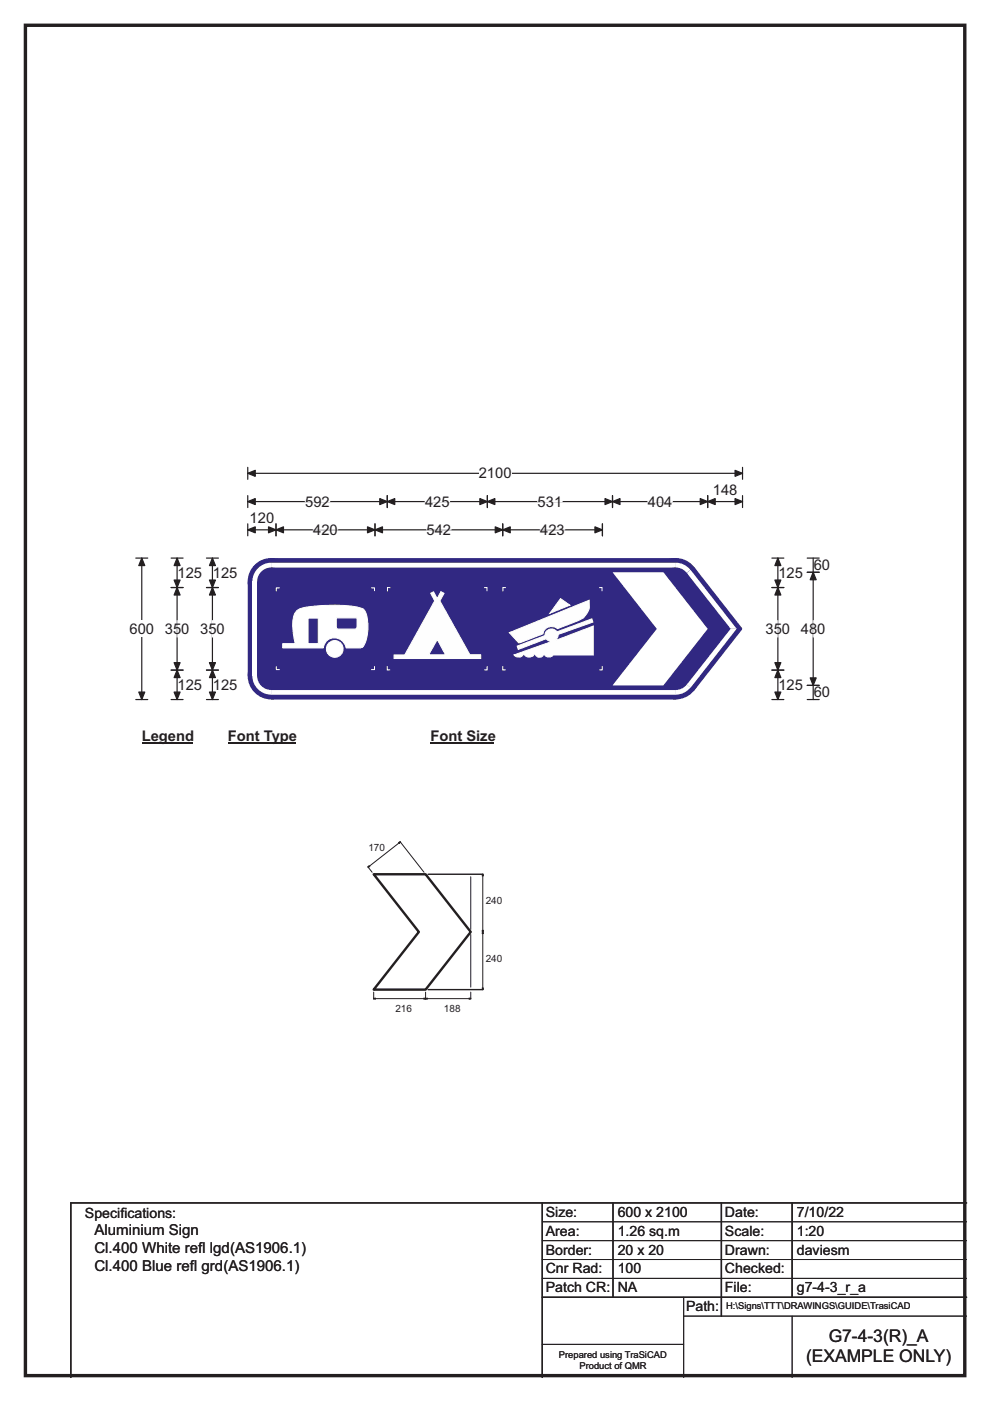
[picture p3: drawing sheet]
<svg xmlns="http://www.w3.org/2000/svg" width="210mm" height="297mm" viewBox="0 0 210 297" stroke-linecap="round" stroke-linejoin="round" font-family="sans-serif">
<path d="M5.4 5.4h199.2v286.3h-199.2z" fill="none" stroke="#231f20" stroke-width=".72"/>
<path d="M52.5 99.1v2.5M157.5 99.1v2.5M52.5 100.4h105" fill="none" stroke="#231f20" stroke-width=".25"/>
<g fill="#231f20" stroke="#231f20" stroke-width=".25">
<path d="M52.5 100.4l1.6-.7v1.3z" fill-rule="evenodd"/>
<path d="M155.9 99.7l1.6 .7-1.6 .6z" fill-rule="evenodd"/>
</g>
<path d="M101.6 98.6h6.9v3.5h-6.9z" fill="#fff"/>
<g fill="none" stroke="#231f20" stroke-width=".25">
<path d="M28.8 118.3h2.5M30.1 118.3v30M52.5 106.3h105M52.5 105.1v2.5M52.5 111.1v2.5M52.5 112.3h75.3M58.5 111.1v2.5M79.5 111.1v2.5M82.1 105.1v2.5M103.4 105.1v2.5M106.6 111.1v2.5M127.8 111.1v2.5"/>
<path d="M129.9 105.1v2.5M150.1 105.1v2.5M157.5 105.1v2.5M28.8 148.3h2.5"/>
</g>
<g fill="#231f20" stroke="#231f20" stroke-width=".25">
<path d="M82.1 106.3l1.6-.6v1.3z" fill-rule="evenodd"/>
<path d="M101.8 105.7l1.6 .6-1.6 .7z" fill-rule="evenodd"/>
<path d="M52.5 106.3l1.6-.6v1.3z" fill-rule="evenodd"/>
<path d="M80.6 105.7l1.5 .6-1.5 .7z" fill-rule="evenodd"/>
<path d="M103.4 106.3l1.6-.6v1.3z" fill-rule="evenodd"/>
<path d="M128.3 105.7l1.6 .6-1.6 .7z" fill-rule="evenodd"/>
<path d="M129.9 106.3l1.6-.6v1.3z" fill-rule="evenodd"/>
<path d="M148.5 105.7l1.6 .6-1.6 .7z" fill-rule="evenodd"/>
<path d="M150.1 106.3l1.6-.6v1.3z" fill-rule="evenodd"/>
<path d="M155.9 105.7l1.6 .6-1.6 .7z" fill-rule="evenodd"/>
<path d="M58.5 112.3l1.6-.6v1.3z" fill-rule="evenodd"/>
<path d="M77.9 111.7l1.6 .6-1.6 .7z" fill-rule="evenodd"/>
<path d="M52.5 112.3l1.6-.6v1.3z" fill-rule="evenodd"/>
<path d="M57 111.7l1.5 .6-1.5 .7z" fill-rule="evenodd"/>
<path d="M79.5 112.3l1.6-.6v1.3z" fill-rule="evenodd"/>
<path d="M105 111.7l1.6 .6-1.6 .7z" fill-rule="evenodd"/>
<path d="M106.6 112.3l1.6-.6v1.3z" fill-rule="evenodd"/>
<path d="M126.2 111.7l1.6 .6-1.6 .7z" fill-rule="evenodd"/>
<path d="M30.1 118.3l.6 1.6h-1.3z" fill-rule="evenodd"/>
<path d="M29.4 146.7h1.3l-.6 1.6z" fill-rule="evenodd"/>
</g>
<path d="M64.7 106.3h5.2M66.4 112.3h5.2M90.2 106.3h5.2M90.5 112.3h5.2M114 106.3h5.2M114.6 112.3h5.2M137.4 106.3h5.2" fill="none" stroke="#fff" stroke-width=".25"/>
<path d="M27.5 131.6h5.2v3.5h-5.2z" fill="#fff"/>
<g fill="none" stroke="#231f20" stroke-width=".25">
<path d="M36.3 118.3h2.5M37.6 118.3v30M43.8 118.3h2.5M45.1 118.3v30M163.7 118.3h2.6M165 118.3v30M171.2 118.3h2.6M172.5 118.3v30M36.3 124.6h2.5M43.8 124.6h2.5M163.7 124.6h2.6M171.2 121.3h2.6"/>
<path d="M36.3 142.1h2.5M36.3 148.3h2.5M43.8 142.1h2.5M43.8 148.3h2.5M163.7 142.1h2.6M163.7 148.3h2.6M171.2 148.3h2.6M171.2 145.3h2.6"/>
</g>
<g fill="#231f20" stroke="#231f20" stroke-width=".25">
<path d="M37.6 124.6l.6 1.6h-1.3z" fill-rule="evenodd"/>
<path d="M36.9 140.5h1.3l-.6 1.6z" fill-rule="evenodd"/>
<path d="M37.6 118.3l.6 1.6h-1.3z" fill-rule="evenodd"/>
<path d="M36.9 123h1.3l-.6 1.6z" fill-rule="evenodd"/>
<path d="M37.6 142.1l.6 1.6h-1.3z" fill-rule="evenodd"/>
<path d="M36.9 146.7h1.3l-.6 1.6z" fill-rule="evenodd"/>
<path d="M45.1 124.6l.6 1.6h-1.3z" fill-rule="evenodd"/>
<path d="M44.4 140.5h1.3l-.6 1.6z" fill-rule="evenodd"/>
<path d="M45.1 118.3l.6 1.6h-1.3z" fill-rule="evenodd"/>
<path d="M44.4 123h1.3l-.6 1.6z" fill-rule="evenodd"/>
<path d="M45.1 142.1l.6 1.6h-1.3z" fill-rule="evenodd"/>
<path d="M44.4 146.7h1.3l-.6 1.6z" fill-rule="evenodd"/>
<path d="M165 124.6l.6 1.6h-1.2z" fill-rule="evenodd"/>
<path d="M164.4 140.5h1.2l-.6 1.6z" fill-rule="evenodd"/>
<path d="M165 118.3l.6 1.6h-1.2z" fill-rule="evenodd"/>
<path d="M164.4 123h1.2l-.6 1.6z" fill-rule="evenodd"/>
<path d="M165 142.1l.6 1.6h-1.2z" fill-rule="evenodd"/>
<path d="M164.4 146.7h1.2l-.6 1.6z" fill-rule="evenodd"/>
<path d="M172.5 121.3l.6 1.6h-1.3z" fill-rule="evenodd"/>
<path d="M171.8 143.7h1.3l-.6 1.6z" fill-rule="evenodd"/>
</g>
<path d="M37.6 131.6v3.5M45.1 131.6v3.5M165 131.6v3.5M172.5 131.6v3.5" fill="none" stroke="#fff" stroke-width=".25"/>
<path d="M30.1 154.3h10.7v3.5h-10.7z" fill="#fff"/>
<path d="M30.1 157.6h10.7" fill="none" stroke="#231f20" stroke-width=".32"/>
<path d="M48.3 154.3h14.4v3.5h-14.4z" fill="#fff"/>
<path d="M48.3 157.6h14.4" fill="none" stroke="#231f20" stroke-width=".32"/>
<path d="M91.3 154.3h13.4v3.5h-13.4z" fill="#fff"/>
<path d="M91.3 157.6h13.4" fill="none" stroke="#231f20" stroke-width=".32"/>
<g fill="#fff">
<path d="M30.1 158.5h.8v3.5h-.8z"/>
<path d="M48.3 158.5h35.5v3.5h-35.5z"/>
<path d="M91.3 158.5h5.2v3.5h-5.2z"/>
</g>
<g fill="#312882">
<path d="M52.5 123.3l5-5h85.8l4 2 10.1 12.9v.3l-10.1 12.9-4 1.9h-85.8l-5-5z" fill-rule="evenodd"/>
<circle cx="57.5" cy="123.3" r="5"/>
<circle cx="57.5" cy="143.3" r="5"/>
<circle cx="143.3" cy="143.3" r="5"/>
<circle cx="157.2" cy="133.3" r=".24"/>
<circle cx="143.3" cy="123.3" r="5"/>
</g>
<g fill="#fff">
<path d="M57.5 119.3v1h85.9v-1zM57.5 120.3h85.9z" fill-rule="evenodd"/>
<path d="M54.7 120.5a4 4 0 0 1 2.8-1.2v4h-4a4 4 0 0 1 1.2-2.8z" fill-rule="evenodd"/>
</g>
<circle cx="57.5" cy="123.3" r="3" fill="#312882"/>
<path d="M53.5 123.3h1v20.1h-1z" fill="#fff"/>
<path d="M53.5 143.3h4v4a4 4 0 0 1-4-4z" fill-rule="evenodd" fill="#fff"/>
<circle cx="57.5" cy="143.3" r="3" fill="#312882"/>
<g fill="#fff">
<path d="M57.5 146.3v1h85.9v-1zM57.5 146.3h85.9z" fill-rule="evenodd"/>
<path d="M143.3 143.3l3.1 2.5a4 4 0 0 1-3.1 1.5z" fill-rule="evenodd"/>
</g>
<circle cx="143.3" cy="143.3" r="3" fill="#312882"/>
<g fill="#fff">
<path d="M155 133.3h1.2l-9.7 12.5-.8-.6z" fill-rule="evenodd"/>
<path d="M145.7 121.5l.8-.7 9.7 12.5h-1.2z" fill-rule="evenodd"/>
<path d="M143.3 119.3a4 4 0 0 1 3.1 1.5l-3.1 2.5z" fill-rule="evenodd"/>
</g>
<circle cx="143.3" cy="123.3" r="3" fill="#312882"/>
<g fill="#fff">
<path d="M129.9 121.3h10.8l9.4 12-9.4 12h-10.8l9.4-12z" fill-rule="evenodd"/>
<path d="M69.2 137.6a1.8 1.8 0 0 0 3.6 0 1.8 1.8 0 0 0-3.6 0zM62.9 129.6a6.8 6.8 0 0 0-.6 5.2l.3 1.7h-2.6v.9h8.6a2.43 2.43 0 0 1 2.4-2.2 2.43 2.43 0 0 1 2.4 2.2h3.1l.6-.3a8.9 8.9 0 0 0 .2-7.7l-.1-.1a3.6 3.6 0 0 0-2.5-.8 35.3 35.3 0 0 0-11 .5zM65.3 131h2.2v5.5h-2.2zM71.3 131v2l.4 .4h3.7l.3-.3v-2.1z" fill-rule="evenodd"/>
</g>
<g fill="none" stroke="#fff" stroke-width=".21">
<path d="M59.3 124.6h-.7v.7M62.9 129.6a8.3 8.3 0 0 1 4.3-1.1 23.4 23.4 0 0 1 9.6 .5 2.12 2.12 0 0 1 1.1 1.9 8.2 8.2 0 0 1-.9 6.2l-.7 .3h-2.9a2.43 2.43 0 0 0-2.4-2.2 2.43 2.43 0 0 0-2.4 2.2h-8.6v-.9h2.6l-.1-.8a9.9 9.9 0 0 1 0-5.7zM65.3 131h2.2v5.5h-2.2zM71.3 131h4.4v2.1l-.3 .3h-3.7l-.4-.4zM78.8 124.6h.6v.7M58.6 141.3v.7h.7M79.4 141.3v.7h-.6"/>
<circle cx="71" cy="137.6" r="1.78"/>
</g>
<path d="M91.3 125.8l.7-.3 .7 1.4 .8-1.5 .7 .4-.9 1.6 6.4 11.4h2.3v.8h-18.4v-.7h2.2l6.4-11.5z" fill-rule="evenodd" fill="#fefefe" stroke="#fefefe" stroke-width=".21"/>
<path d="M92.7 135.6l1.8 3.2h-3.6z" fill-rule="evenodd" fill="#2c2d81" stroke="#fefefe" stroke-width=".21"/>
<path d="M82.8 124.6h-.6v.8M102.7 124.6h.6v.8M107.3 124.6h-.6v.8M127.1 124.6h.6v.8M82.1 141.2v.8h.7M103.3 141.2v.8h-.6M106.6 141.2v.8h.6M127.7 141.2v.8h-.6" fill="none" stroke="#fefefe" stroke-width=".21"/>
<g fill="#fefefe" stroke="#fefefe" stroke-width=".21">
<path d="M108 134.1l17-6.8a3.8 3.8 0 0 1-2.4 4.3l-4.3 1.7a1.88 1.88 0 0 0-3.1 1.1l-5.2 1.9z" fill-rule="evenodd"/>
<path d="M118.9 126.9l2 1.4-4.3 1.7z" fill-rule="evenodd"/>
<path d="M109.7 137l5.9-2.2a1.38 1.38 0 0 1 1-1.4 1.38 1.38 0 0 1 1.5 .6l7.3-2.8 .4 .7-7.4 2.6v.3a1.58 1.58 0 0 1-.9 1.1l8.3-3.2v6.2h-8.2v-.2h-.2a1.08 1.08 0 0 1-1 .6 1.08 1.08 0 0 1-1-.6h-.2a.86 .86 0 0 1-.8 .7 .86 .86 0 0 1-.8-.7h-.3a1.15 1.15 0 0 1-1 .6 1.15 1.15 0 0 1-1.1-.6h-.2a1.1 1.1 0 0 1-1 .7 1.1 1.1 0 0 1-1-.5l8.1-2.9a1.41 1.41 0 0 1-1.3-.6l-5.9 2.3z" fill-rule="evenodd"/>
</g>
<path d="M90.8 185.4h11.6M90.8 209.8h11.6M115 255v37M130 255v20M153 255v24M168 255v20M205 255h-190v37M115 275h90" fill="none" stroke="#231f20" stroke-width=".3"/>
<g fill="none" stroke="#231f20" stroke-width=".21">
<path d="M84.8 178.4l.2 .2M78 183.7l.2 .3M78.9 184.9l-.8-1 6.8-5.4 5 6.4M99.8 185.9v11.2M99.8 198.1v11.2M102.3 185.4h.2M102.3 197.6h.2M102.4 185.4v24.4M79.3 210.3v1.6M90.3 210.3v1.6M99.8 210.3v1.6M99.8 211.7h-20.5"/>
<path d="M102.3 209.8h.2M115 259h90M115 263h90M115 267h90M115 271h90M145 279h60M145 275v17M168 279v13M115 285h30"/>
</g>
<g fill="#231f20" stroke="#231f20" stroke-width=".21">
<path d="M102.4 185.4l.1 .3h-.2z" fill-rule="evenodd"/>
<path d="M102.3 197.2h.2l-.1 .4z" fill-rule="evenodd"/>
<path d="M102.4 197.6l.1 .3h-.2z" fill-rule="evenodd"/>
<path d="M102.3 209.5h.2l-.1 .3z" fill-rule="evenodd"/>
<path d="M79.3 211.7l.3-.1v.3z" fill-rule="evenodd"/>
<path d="M89.9 211.6l.4 .1-.4 .2z" fill-rule="evenodd"/>
<path d="M90.3 211.7l.3-.1v.3z" fill-rule="evenodd"/>
<path d="M99.5 211.6l.3 .1-.3 .2z" fill-rule="evenodd"/>
<path d="M84.5 178.6l.4-.1-.2 .3z" fill-rule="evenodd"/>
<path d="M78.3 183.5l.1 .2-.3 .2z" fill-rule="evenodd"/>
</g>
<path d="M79.3 185.4h11l9.5 12.2-9.5 12.2h-11l9.5-12.2z" fill="none" stroke="#231f20" stroke-width=".51"/>
<g font-size="3.7" fill="#231f20">
<text x="175.8" y="284.4">G7-4-3(R)_A</text>
<text x="171" y="288.9">(EXAMPLE ONLY)</text>
</g>
<g font-size="3.2" fill="#231f20">
<text x="20" y="261.9">Aluminium Sign</text>
<text x="20" y="265.8">Cl.400 White ref</text>
<text x="20" y="269.6">Cl.400 Blue ref</text>
<text x="40.3" y="269.6">l grd(AS1906.1)</text>
<text x="42" y="265.8">l lgd(AS1906.1)</text>
</g>
<g font-size="3.1" fill="#231f20">
<text x="101.6" y="101.4">2100</text>
<text x="64.7" y="107.4">592</text>
<text x="90.2" y="107.4">425</text>
<text x="114" y="107.4">531</text>
<text x="137.4" y="107.4">404</text>
<text x="151.2" y="104.9">148</text>
<text x="53" y="110.9">120</text>
<text x="66.4" y="113.4">420</text>
<text x="90.5" y="113.4">542</text>
<text x="114.6" y="113.4">423</text>
<text x="37.7" y="122.5">125</text>
<text x="45.2" y="122.5">125</text>
<text x="165.1" y="122.5">125</text>
<text x="172.6" y="120.9">60</text>
<text x="27.5" y="134.4">600</text>
<text x="35" y="134.4">350</text>
<text x="42.5" y="134.4">350</text>
<text x="162.4" y="134.4">350</text>
<text x="169.9" y="134.4">480</text>
<text x="37.7" y="146.2">125</text>
<text x="45.2" y="146.2">125</text>
<text x="165.1" y="146.2">125</text>
<text x="172.6" y="147.9">60</text>
<text x="30.1" y="157.1">Legend</text>
<text x="48.3" y="157.1">Font Type</text>
<text x="91.3" y="157.1">Font Size</text>
</g>
<g font-size="3" fill="#231f20">
<text x="115.8" y="258">Size:</text>
<text x="131" y="258">600 x 2100</text>
<text x="153.8" y="258">Date:</text>
<text x="169" y="258">7/10/22</text>
<text x="18" y="258.2">Specif</text>
<text x="25.5" y="258.2">ications:</text>
<text x="115.8" y="262">Area:</text>
<text x="131" y="262">1.26 sq.m</text>
<text x="153.8" y="262">Scale:</text>
<text x="169" y="262">1:20</text>
<text x="115.8" y="266">Border:</text>
<text x="115.8" y="270">Cnr Rad:</text>
<text x="131" y="266">20 x 20</text>
<text x="131" y="270">100</text>
<text x="153.8" y="266">Drawn:</text>
<text x="153.8" y="270">Checked:</text>
<text x="169" y="266">daviesm</text>
<text x="115.8" y="274">Patch CR:</text>
<text x="131" y="274">NA</text>
<text x="153.8" y="274">File:</text>
<text x="169" y="274">g7-4-3_r_a</text>
<text x="145.5" y="278">Path:</text>
</g>
<g font-size="2.1" fill="#231f20">
<text x="78.1" y="180.3">170</text>
<text x="103" y="191.7">240</text>
<text x="103" y="203.9">240</text>
<text x="83.9" y="214.5">216</text>
<text x="94.2" y="214.5">188</text>
</g>
<g font-size="2" fill="#231f20">
<text x="154" y="277.6">H:\Signs\TTT\DRAWINGS\GUIDE\TrasiCAD</text>
<text x="118.5" y="287.8">Prepared using TraSiCAD</text>
<text x="122.9" y="290.2">Product of QMR</text>
</g>
</svg>
